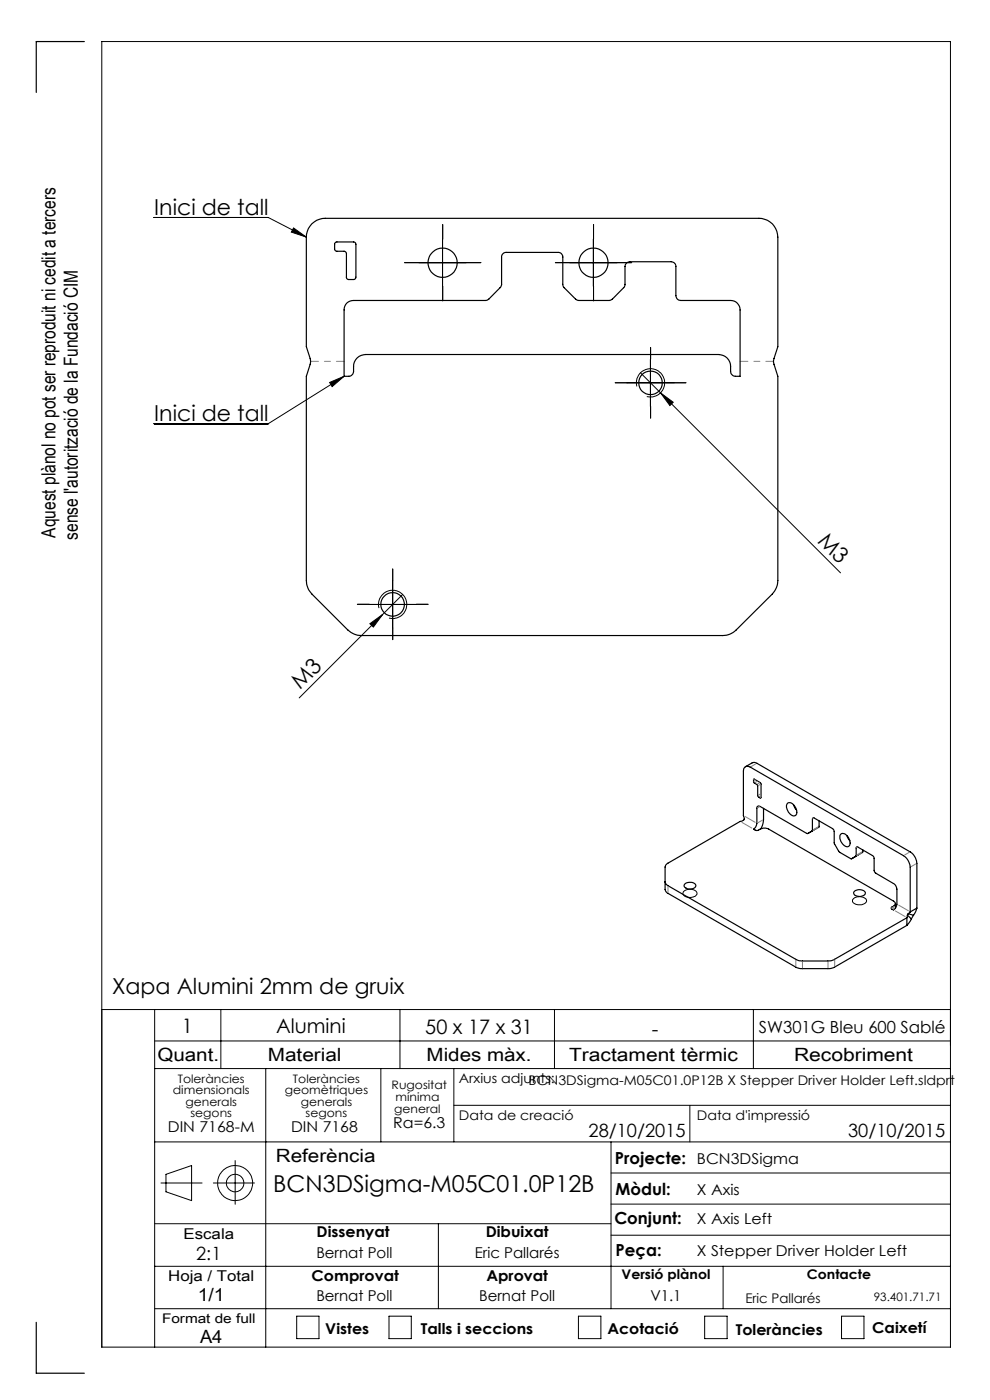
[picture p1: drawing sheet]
<svg xmlns="http://www.w3.org/2000/svg" width="210mm" height="297mm" viewBox="0 0 210 297" stroke-linecap="round" stroke-linejoin="round" font-family="sans-serif">
<g fill="none" stroke="#000" stroke-width=".21">
<path d="M32.7 46.1h24.2l8.1 4.2M62.3 48.4l2.7 1.9-3.2-1.1zM88.9 55.7h10M93.9 50.7v10M120.9 55.7h10M125.9 50.7v10M73 79.8l-16.1 10.1h-24.2M135.9 79.1l4.2 4.3M138 76.2v10M69.9 81.1l3.1-1.3-2.6 2.2zM133 81.2h10M135.1 82a3 3 0 0 1 2.7-3.8 3 3 0 0 1 3.2 3.3 3 3 0 0 1-3.8 2.6"/>
<path d="M140.1 83.4l2.7 1.9-.7 .7zM140.1 83.4l38.2 38.1M78.3 128.2h10M78.5 132.3l2.7-2-2 2.7zM80.4 129a2.99 2.99 0 0 1 2.6-3.8 2.99 2.99 0 0 1 3.3 3.3 2.99 2.99 0 0 1-3.8 2.6M83.3 123.2v10M85.4 126.1l-21.9 22M145 189.2a2 2 0 0 1 2.8 .1 1.04 1.04 0 0 1-1.2 1.1 1.29 1.29 0 0 1-1.7-1zM181.1 190.6a2.02 2.02 0 0 1 2.7 .3 1.22 1.22 0 0 1-1.6 1l-.8-.1a.65 .65 0 0 1-.6-.5 .65 .65 0 0 1 .3-.7zM21.6 214.2h180M32.8 214.2v71.6M46.8 214.2v12.5"/>
<path d="M84.8 214.2v12.5M117.6 214.2v12.5M159.8 214.2v12.5M32.8 220.8h168.8M32.8 226.7h168.8M56.4 226.7v59.1M80.8 226.7v15.5M96.3 226.7v15.5M96.3 234.5h105.3M146.3 234.5v7.7M32.8 259.6h96.8M32.8 242.2h168.8"/>
<path d="M34.1 251h8.8M35.2 249.1l5.4-1.8v7.4l-5.4-1.9zM45.3 251h8.7M49.9 246.2v9.3M93 259.6v18M129.6 242.2v35.4M129.6 255.4h72M129.6 248.8h72M32.8 277.6h168.8M32.8 268.6h168.8M62.9 279.2h4.8v4.8h-4.8zM82.5 279.2h4.7v4.8h-4.7z"/>
<path d="M122.7 279.2h4.8v4.8h-4.8zM129.6 262h72M149.5 279.2h4.7v4.8h-4.7zM153.4 268.6v9M178.5 279.2h4.8v4.8h-4.8zM21.6 285.8h180v-277h-180v277"/>
<circle cx="49.9" cy="251" r="3.7"/>
<circle cx="49.9" cy="251" r="1.86"/>
</g>
<g fill="none" stroke="#000" stroke-width=".25">
<path d="M17.9 8.8h-10.2v10.8M66.1 47.5a4 4 0 0 1 2.9-1.2h92a4 4 0 0 1 4 4v23.3l-.9 2.9 .9 3.3v43.4a4.2 4.2 0 0 1-1.2 2.8l-7.7 7.7a4.1 4.1 0 0 1-2.8 1.1h-76.6a4.2 4.2 0 0 1-2.9-1.1l-7.7-7.7a4.2 4.2 0 0 1-1.1-2.8v-43.4l.9-3.1-.9-3.1v-23.3a4.2 4.2 0 0 1 1.1-2.8zM71.1 51.5l.3-.2h3.7l.4 .3v7.2l-.3 .4-1.3 .1-.3-.2-.1-5.4-.3-.4-2-.1-.2-.3v-1.2zM73.6 64.3l.6-.4 .8-.2h28.3l.4-.2 2.5-2.6 .2-.4v-6a.96 .96 0 0 1 1-1h11a.96 .96 0 0 1 1 1l.1 6.2 2.6 2.8 .6 .2h6.6l.6-.2 2.5-2.6 .2-.4v-4a1.09 1.09 0 0 1 1-1h8.8a1.02 1.02 0 0 1 1 1v6.2a1.02 1.02 0 0 0 1 1h10.6a1.99 1.99 0 0 1 2 2.1v14h-1a1.09 1.09 0 0 1-1-1 2.9 2.9 0 0 0-1.6-3.4l-1-.2h-74.9a2.53 2.53 0 0 0-2.5 2.5v1.1a1.09 1.09 0 0 1-1 1h-1v-14l.1-.8zM158.1 162.7l1.6-.9 .8 .1 32.6 18.8a3.2 3.2 0 0 1 1.4 2.5v9.4M159.8 165.3l1.6 .9v3.1l-.7-.4v-2.2l-.9-.8zM162 171.5l-.1 3-.5 1.3M167.1 170.4a1.43 1.43 0 0 1 1.8 1.2 .85 .85 0 0 1 .1 1 .85 .85 0 0 1-.8 .5 2.16 2.16 0 0 1-1.2-2.6zM168.3 170.7l.6 1.1M171.4 176.8h-.3l-9.8-5.7a.42 .42 0 0 0-.5-.1 .42 .42 0 0 0-.3 .5v3.2l-.2 .7-.5 .5 .5 .3h.4a2.36 2.36 0 0 1 2.4-.3l26.4 15.3a.55 .55 0 0 1 .4 .5 .55 .55 0 0 1-.4 .5l-.5 .4 .5 .4a1.53 1.53 0 0 0 .8-1.2v-3.2a1.53 1.53 0 0 0-.8-1.2l-4-2.4-.1-3-.3-.5-3.4-1.8-.1 1.9-.9 .6M171.4 176.8l.9-.6v-2.5l.3-.2 4.1 2.3 .3 .6v2.5l.9 1.8 2.8 1.5M173.7 174.2v1.2l-2.3 1.4"/>
<path d="M178.4 176.9a1.42 1.42 0 0 1 1.8 1.2 .87 .87 0 0 1 .1 1 .87 .87 0 0 1-.8 .5 2 2 0 0 1-1.1-2.7zM179.6 177.3l.7 1.1M141.1 187.1l.2 .5 .4 .3 27.2 15.7 .7 .2 6.2 .1 1.1-.3 15.5-8.9M145.2 187.6a1.7 1.7 0 0 1 2.4 .1 .94 .94 0 0 1-1.3 .9 .86 .86 0 0 1-1.1-1zM181.2 189.1a1.54 1.54 0 0 1 2.4 .3 1.4 1.4 0 0 1-2.5 .1zM183 180.3l-.1 .6-2.2 1.3M189.9 191.7v1M192.4 194.7v1.6M192.5 194.1l-.1 .6M192.5 194.1l.8 .8M192.7 193.8l-.2 .3M192.7 193.8l1.1 .4"/>
<path d="M193.1 193.5v-9.5a3.2 3.2 0 0 0-1.4-2.5l-32.6-18.8a.9 .9 0 0 0-1 0 .9 .9 0 0 0-.4 .9v9.4a.74 .74 0 0 1 .1 1l-.8 .3-15.5 8.9-.4 .7v4.8l.2 .5 27.5 16 1 .3h6.2l.7-.2 15.7-9M193.1 193.5l-.4 .3M193.3 194.9l-.9 1.4M193.8 194.2l-.5 .7M194.5 192.6l-.7 1.6M194.5 192.6l-1.4 .9M7.7 280.5v10.8h10.2"/>
<circle cx="93.9" cy="55.7" r="3.1"/>
<circle cx="125.9" cy="55.7" r="3.1"/>
<circle cx="138" cy="81.2" r="2.5"/>
<circle cx="83.3" cy="128.2" r="2.5"/>
</g>
<path d="M65.9 76.7h7.1M157 76.7h7.1" fill="none" stroke="#808080" stroke-width=".21" stroke-dasharray="15.2 1.3 1.3 1.3" stroke-dashoffset="13.6"/>
<g fill="none" stroke="#000" stroke-width=".21" stroke-dasharray="15.2 1.3 1.3 1.3">
<path d="M88.9 55.7h-3.1M93.9 50.7v-3.1M98.9 55.7h3.1M120.9 55.7h-3.1M125.9 50.7v-3.1M130.9 55.7h3.1M93.9 60.7v3.1M125.9 60.7v3.1M138 76.2v-2.5M133 81.2h-2.5M138 86.2v2.5M143 81.2h2.5"/>
<path d="M78.3 128.2h-2.5M83.3 123.2v-2.5M83.3 133.2v2.5M88.3 128.2h2.5"/>
</g>
<g fill="#000">
<path d="M140.1 83.4l2.7 1.9-.7 .7zM78.5 132.3l2.7-2-2 2.7z"/>
<path d="M62.3 48.4l2.7 1.9-3.2-1.1zM69.9 81.1l3.1-1.3-2.6 2.2z"/>
</g>
<g fill="none" stroke="#808080" stroke-width=".21" stroke-dasharray="6.3 1.3 1.3 1.3 1.3 1.3">
<path d="M157.4 174.5l2.1 1.2M159.9 165.8l.4-.3M160 165.3l-.1 .1M160.2 174.5l-2.1-1.3M160.4 162l-1.1 .6M160.6 165.8l-.5 .2M160.7 166.3l.5-.2M160.8 174.5l1-.5M160.8 168.7l.5-.3M161.2 171.1l-.5 .3M161.3 169.2h.1M161.3 166.4l-.5 .3"/>
<path d="M161.4 168.8l-.4 .2M172.6 176l1-.6M172.7 173.5l-.3 .2M173.5 175.6l-1 .6M181.9 179.7l-.2 .2M141.7 188v1.3M181.8 181.3l1-.6M182.7 181l-1 .5M189.2 192.5v.3M189.6 192.9v-.6M189.9 193.2l2.1 1.3M191.9 181.4l1-.6"/>
<path d="M192.7 193.2l-2.1-1.2M194.3 183.3l-1 .5M168.8 205v-1.3M170.2 204v1.3M175.6 205.3v-1.3M177.1 203.7v1.3"/>
</g>
<text font-size="4.9" x="58" y="253">BCN3DSigma-M05C01.0P12B</text>
<g font-size="4.7">
<text x="32.7" y="45.5">Inici de tall</text>
<text x="32.7" y="89.3">Inici de tall</text>
<text x="173.2" y="115" transform="rotate(45 173.2 115)">M3</text>
<text x="63.7" y="146.4" transform="rotate(-45 63.7 146.4)">M3</text>
<text x="23.8" y="210.9">Xapa Alumini 2mm de gruix</text>
</g>
<g font-size="4.2">
<text x="38.6" y="219">1</text>
<text x="58.6" y="219.2">Alumini</text>
<text x="90.2" y="219.4">50 x 17 x 31</text>
<text x="138.3" y="219.7">-</text>
</g>
<g font-size="4.1">
<text x="11.8" y="114" transform="rotate(-90 11.8 114)">Aquest plànol no pot ser reproduit ni cedit a tercers</text>
<text x="16.5" y="114.5" transform="rotate(-90 16.5 114.5)">sense l'autorització de la Fundació CIM</text>
</g>
<g font-size="3.9">
<text x="33.4" y="225">Quant.</text>
<text x="56.8" y="225">Material</text>
<text x="90.5" y="225">Mides màx.</text>
<text x="120.7" y="225">Tractament tèrmic</text>
<text x="168.4" y="225">Recobriment</text>
<text x="124.8" y="241.3">28/10/2015</text>
<text x="179.9" y="241.3">30/10/2015</text>
<text x="58.5" y="246.5">Referència</text>
<text x="41.6" y="267.2">2:1</text>
<text x="41.9" y="276.1">1/1</text>
<text x="42.4" y="284.9">A4</text>
</g>
<g font-size="3.5">
<text x="161" y="219.2">SW301G Bleu 600 Sablé</text>
<text x="130.5" y="246.8">Projecte:</text>
<text x="130.6" y="253.4">Mòdul:</text>
<text x="130.3" y="259.8">Conjunt:</text>
<text x="130.6" y="266.4">Peça:</text>
</g>
<g font-size="3.2">
<text x="83.4" y="239.3">Ra=6.3</text>
<text x="35.6" y="240.1">DIN 7168-M</text>
<text x="61.7" y="240.1">DIN 7168</text>
<text x="147.8" y="246.8">BCN3DSigma</text>
<text x="147.8" y="253.4">X Axis</text>
<text x="38.9" y="262.9">Escala</text>
<text x="67.2" y="262.5">Dissenyat</text>
<text x="103" y="262.5">Dibuixat</text>
<text x="147.8" y="259.8">X Axis Left</text>
<text x="67.1" y="266.8">Bernat Poll</text>
<text x="100.7" y="266.8">Eric Pallarés</text>
<text x="147.8" y="266.4">X Stepper Driver Holder Left</text>
<text x="35.7" y="271.7">Hoja / Total</text>
<text x="66.1" y="271.7">Comprovat</text>
<text x="103.2" y="271.7">Aprovat</text>
<text x="67.1" y="276.1">Bernat Poll</text>
<text x="101.6" y="276.1">Bernat Poll</text>
<text x="138" y="276.1">V1.1</text>
<text x="69" y="283.1">Vistes</text>
<text x="89.3" y="283.1">Talls i seccions</text>
<text x="128.8" y="283.1">Acotació</text>
<text x="156.1" y="283.2">Toleràncies</text>
<text x="185" y="282.8">Caixetí</text>
</g>
<g font-size="2.8">
<text x="97.3" y="229.6">Arxius adjunts:</text>
<text x="112.1" y="230.2">BCN3DSigma-M05C01.0P12B X Stepper Driver Holder Left.sldprt</text>
<text x="97.3" y="237.7">Data de creació</text>
<text x="147.8" y="237.7">Data d'impressió</text>
<text x="131.8" y="271.4">Versió plànol</text>
<text x="171.2" y="271.4">Contacte</text>
<text x="34.4" y="280.7">Format de full</text>
<text x="158.1" y="276.3">Eric Pallarés</text>
</g>
<g font-size="2.5">
<text x="36.7" y="232.1">dimensionals</text>
<text x="37.7" y="229.6">Toleràncies</text>
<text x="60.4" y="232.1">geomètriques</text>
<text x="62.1" y="229.6">Toleràncies</text>
<text x="83.1" y="231">Rugositat</text>
<text x="83.9" y="233.5">mínima</text>
<text x="39.4" y="234.6">generals</text>
<text x="40.4" y="237.1">segons</text>
<text x="63.8" y="234.6">generals</text>
<text x="64.8" y="237.1">segons</text>
<text x="83.6" y="236.2">general</text>
<text x="185.4" y="276.1">93.401.71.71</text>
</g>
</svg>
